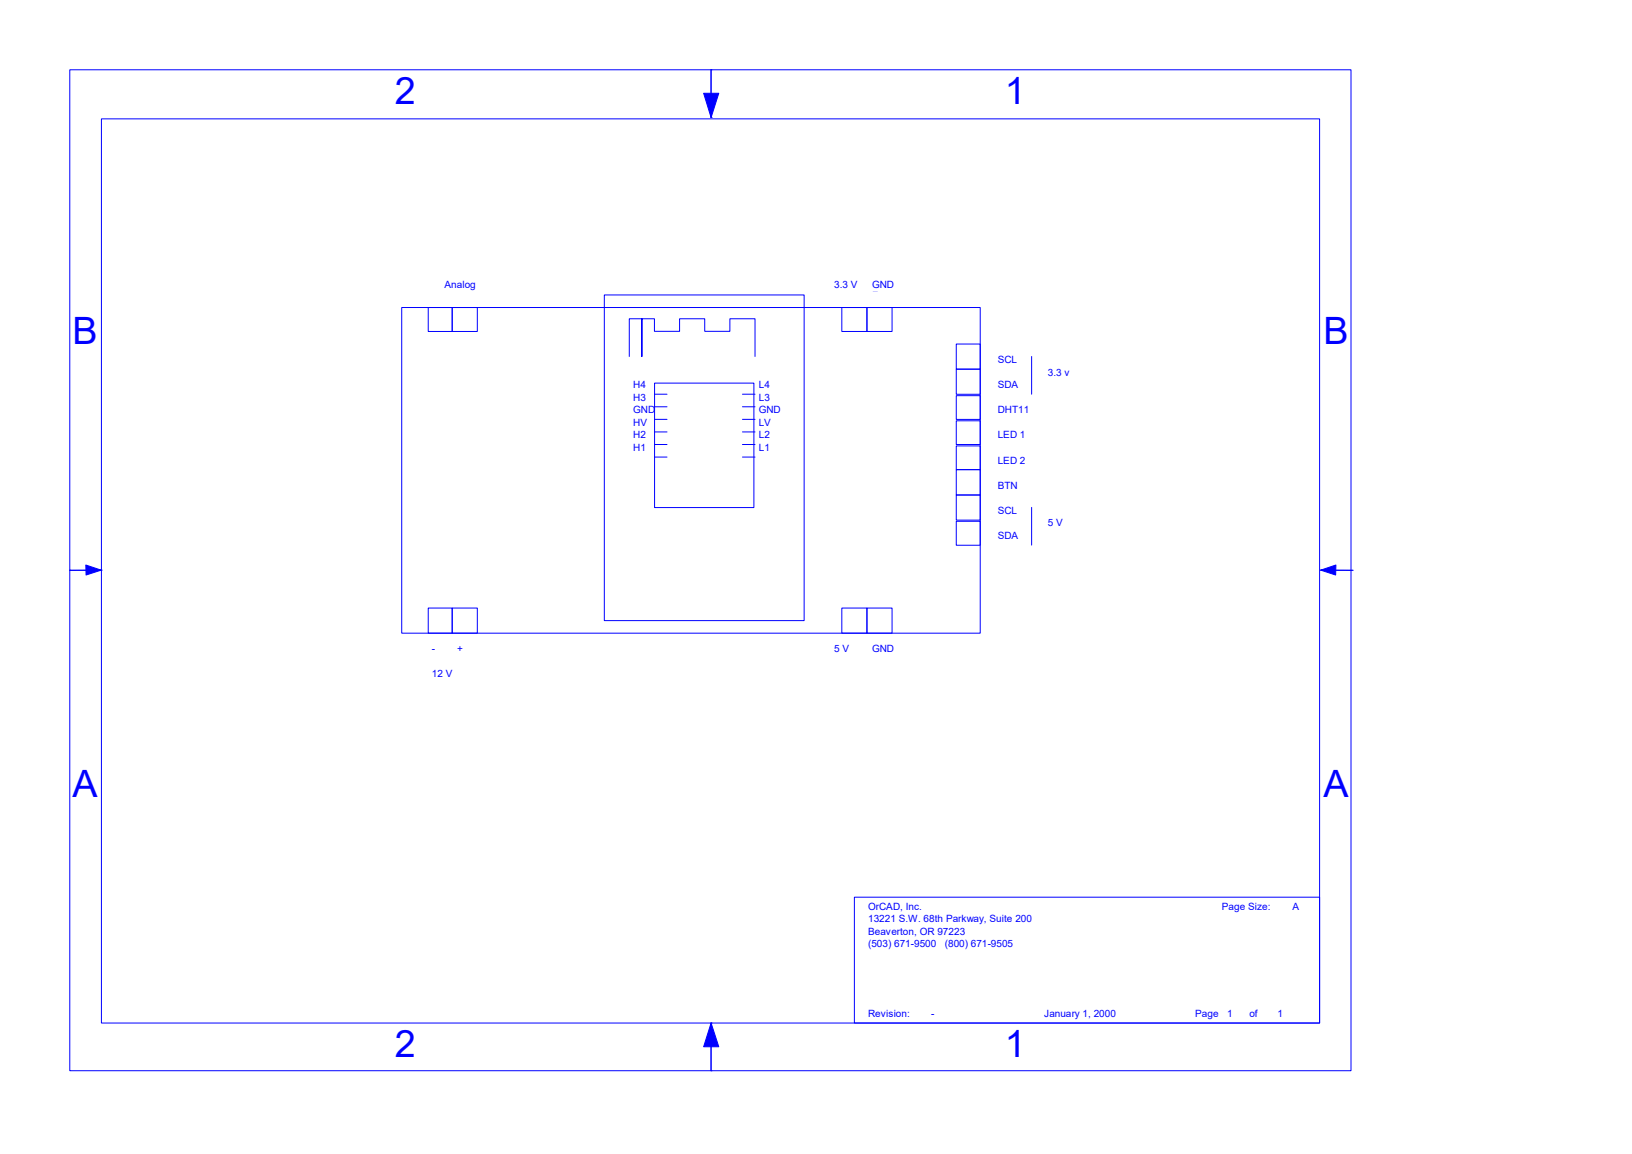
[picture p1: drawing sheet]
<svg xmlns="http://www.w3.org/2000/svg" width="297mm" height="210mm" viewBox="0 0 297 210" stroke-linecap="round" stroke-linejoin="round" font-family="sans-serif">
<g fill="none" stroke="#00f" stroke-width=".18">
<path d="M12.7 12.7h233.2v182.2h-233.2zM129.4 12.7h.1M129.4 12.7v8.7M18.5 21.6h221.7v164.6h-221.7zM129.4 21.4h.1M73.1 56h105.3v59.2h-105.3zM77.9 56h4.4v4.3h-4.4zM82.3 56h4.6v4.3h-4.6zM110 53.7h36.3v59.2h-36.3zM153.2 56h4.6v4.3h-4.6zM157.8 56h4.5v4.3h-4.5zM114.5 64.9v-6.9h2.3v6.9v-6.9h2.3v2.3h4.6v-2.3h4.6v2.3h4.5v-2.3h4.6v6.9"/>
<path d="M119.1 71.7h2.3M119.1 74h2.3M119.1 76.3h2.3M119.1 78.6h2.3M119.1 69.7h18.1v22.7h-18.1zM135.1 71.7h2.3M135.1 74h2.3M135.1 76.3h2.3M135.1 78.6h2.3M174 62.6h4.4v4.6h-4.4zM174 67.2h4.4v4.6h-4.4zM174 72h4.4v4.3h-4.4z"/>
<path d="M174 76.6h4.4v4.3h-4.4zM187.7 64.9v6.8M119.1 80.9h2.3M119.1 83.2h2.3M135.1 80.9h2.3M135.1 83.2h2.3M174 81.2h4.4v4.3h-4.4zM174 85.5h4.4v4.6h-4.4zM174 90.1h4.4v4.6h-4.4zM174 94.9h4.4v4.3h-4.4zM187.7 92.3v6.9M12.7 103.8h.1"/>
<path d="M12.7 103.8h5.7M18.4 103.8h.1M77.9 110.7h4.4v4.5h-4.4zM82.3 110.7h4.6v4.5h-4.6zM153.2 110.7h4.6v4.5h-4.6zM157.8 110.7h4.5v4.5h-4.5zM240.4 103.8h.1M240.4 103.8h5.7M246.1 103.8h.1M155.5 163.3h84.7v22.9h-84.7zM129.4 194.9h.1M129.4 186.2v8.7"/>
<path d="M129.4 186.2h.1"/>
</g>
<g fill="#00f" stroke="#00f" stroke-width=".18">
<path d="M128.1 17h2.7l-1.4 4.4z"/>
<path d="M129.4 186.2l1.4 4.3h-2.7z"/>
<path d="M15.6 102.8l2.8 1-2.7 .8z"/>
<path d="M240.4 103.8l2.7-1v1.8z"/>
</g>
<g font-size="6.9" fill="#00f">
<text x="71.9" y="19">2</text>
<text x="182.9" y="19">1</text>
<text x="13.2" y="62.6">B</text>
<text x="240.8" y="62.6">B</text>
<text x="13.2" y="145">A</text>
<text x="240.8" y="145">A</text>
<text x="71.9" y="192.4">2</text>
<text x="182.9" y="192.4">1</text>
</g>
<g font-size="1.8" fill="#00f">
<text x="80.9" y="52.3">Analog</text>
<text x="151.8" y="52.3">3.3 V</text>
<text x="158.7" y="52.3">GND</text>
<text x="158.7" y="54.4">Fraz</text>
<text x="115.2" y="70.7">H4</text>
<text x="138.1" y="70.7">L4</text>
<text x="181.6" y="66.1">SCL</text>
<text x="181.6" y="70.7">SDA</text>
<text x="190.7" y="68.4">3.3 v</text>
<text x="115.2" y="72.9">H3</text>
<text x="115.2" y="75.2">GND</text>
<text x="115.2" y="77.5">HV</text>
<text x="138.1" y="72.9">L3</text>
<text x="138.1" y="75.2">GND</text>
<text x="138.1" y="77.5">LV</text>
<text x="181.6" y="75.2">DHT11</text>
<text x="115.2" y="79.8">H2</text>
<text x="115.2" y="82.1">H1</text>
<text x="138.1" y="79.8">L2</text>
<text x="138.1" y="82.1">L1</text>
<text x="181.6" y="79.8">LED 1</text>
<text x="181.6" y="84.4">LED 2</text>
<text x="181.6" y="88.9">BTN</text>
<text x="181.6" y="93.5">SCL</text>
<text x="190.7" y="95.8">5 V</text>
<text x="181.6" y="98.1">SDA</text>
<text x="78.6" y="118.7">-</text>
<text x="83.2" y="118.7">+</text>
<text x="151.8" y="118.7">5 V</text>
<text x="158.7" y="118.7">GND</text>
<text x="78.6" y="123.3">12 V</text>
<text x="158" y="165.6">OrCAD, Inc.</text>
<text x="158" y="167.9">13221 S.W. 68th Parkway, Suite 200</text>
<text x="222.4" y="165.6">Page Size:</text>
<text x="235.2" y="165.6">A</text>
<text x="158" y="170.1">Beaverton, OR 97223</text>
<text x="158" y="172.4">(503) 671-9500</text>
<text x="171.9" y="172.4">(800) 671-9505</text>
<text x="158" y="185">Revision:</text>
<text x="169.5" y="185">-</text>
<text x="190" y="185">January 1, 2000</text>
<text x="217.5" y="185">Page</text>
<text x="223.4" y="185">1</text>
<text x="227.4" y="185">of</text>
<text x="232.5" y="185">1</text>
</g>
</svg>
